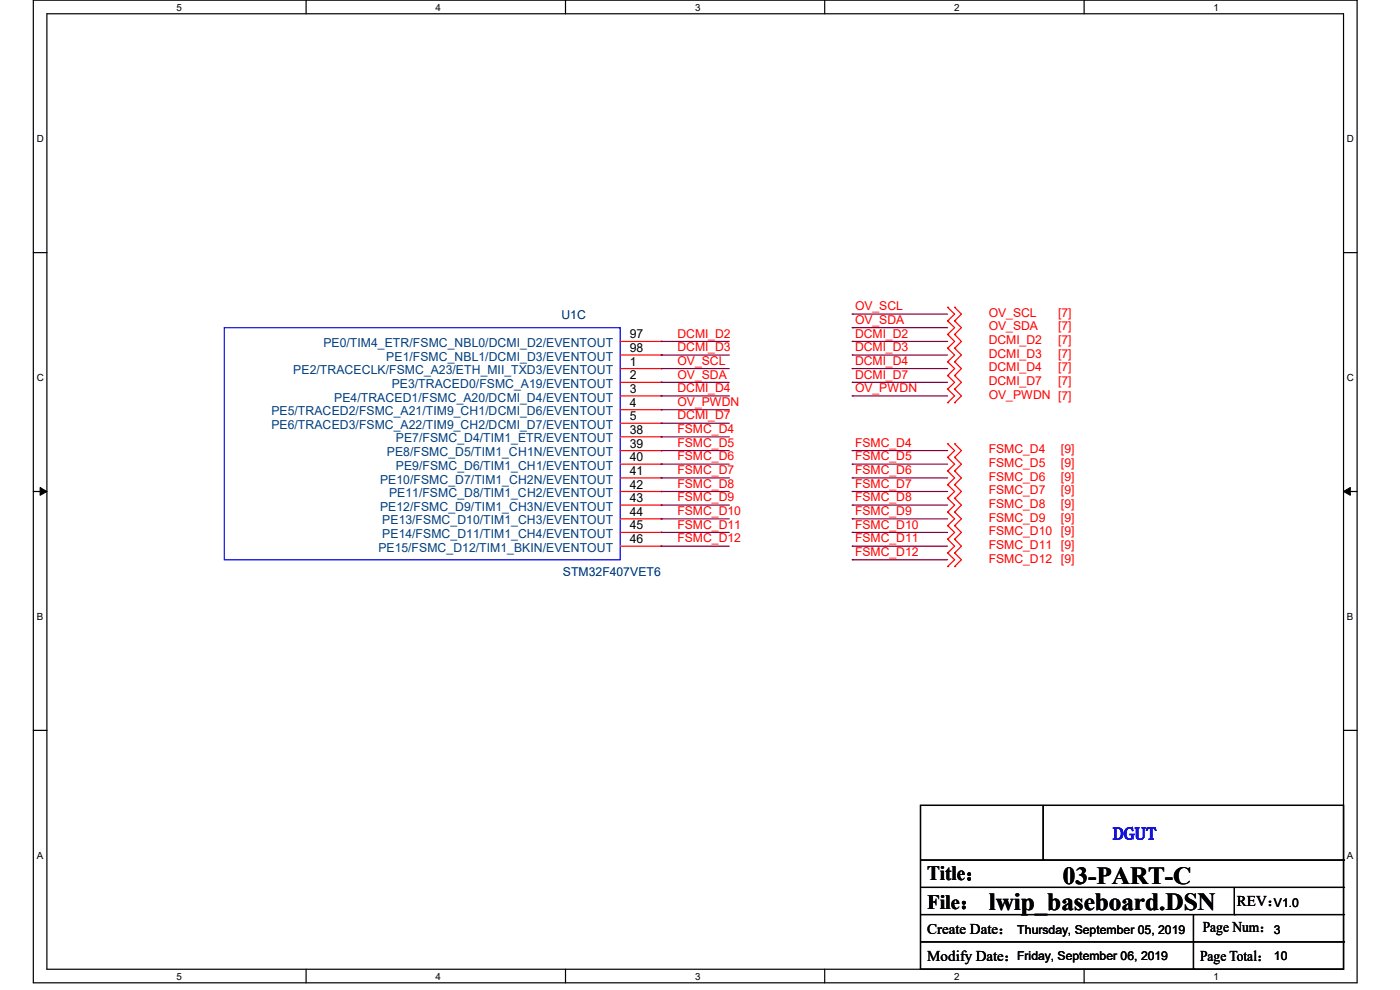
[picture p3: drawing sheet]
<svg xmlns="http://www.w3.org/2000/svg" width="297mm" height="210mm" viewBox="0 0 297 210" stroke-linecap="round" stroke-linejoin="round" font-family="sans-serif">
<path d="M7.1 0h280.8v208.5h-280.8zM9.9 2.9h275.1v202.7h-275.1z" fill="none" stroke="#000" stroke-width=".25"/>
<g fill="#fff">
<path d="M37.4 .3h1.2v2.4h-1.2z"/>
<path d="M37.4 205.9h1.2v2.3h-1.2z"/>
</g>
<path d="M64.9 0v2.9M64.9 205.6v2.9" fill="none" stroke="#000" stroke-width=".25"/>
<g fill="#fff">
<path d="M92.4 .3h1.2v2.4h-1.2z"/>
<path d="M92.4 205.9h1.2v2.3h-1.2z"/>
</g>
<path d="M120 0v2.9M120 205.6v2.9" fill="none" stroke="#000" stroke-width=".25"/>
<g fill="#fff">
<path d="M147.4 .3h1.2v2.4h-1.2z"/>
<path d="M147.4 205.9h1.2v2.3h-1.2z"/>
</g>
<path d="M175 0v2.9M175 205.6v2.9" fill="none" stroke="#000" stroke-width=".25"/>
<g fill="#fff">
<path d="M202.4 .3h1.2v2.4h-1.2z"/>
<path d="M202.4 205.9h1.2v2.3h-1.2z"/>
</g>
<path d="M230 0v2.9M230 205.6v2.9" fill="none" stroke="#000" stroke-width=".25"/>
<g fill="#fff">
<path d="M257.5 .3h1.1v2.4h-1.1z"/>
<path d="M257.5 205.9h1.1v2.3h-1.1z"/>
<path d="M7.8 28.2h1.5v2.4h-1.5z"/>
<path d="M285.7 28.2h1.5v2.4h-1.5z"/>
<path d="M7.8 78.9h1.5v2.3h-1.5z"/>
<path d="M285.7 78.9h1.5v2.3h-1.5z"/>
</g>
<path d="M7.1 53.6h2.8M285 53.6h2.9" fill="none" stroke="#000" stroke-width=".25"/>
<g fill="#fff">
<path d="M7.8 129.6h1.3v2.3h-1.3z"/>
<path d="M285.7 129.6h1.4v2.3h-1.4z"/>
</g>
<path d="M7.1 104.3h2.8M285 104.3h2.9" fill="none" stroke="#000" stroke-width=".25"/>
<path d="M8.5 103.4l1.4 .9-1.4 .8zM285 104.3l1.5-.9v1.7z" fill="#000" stroke="#000" stroke-width=".21"/>
<g fill="#fff">
<path d="M7.8 180.3h1.3v2.3h-1.3z"/>
<path d="M285.7 180.3h1.4v2.3h-1.4z"/>
</g>
<g fill="none" stroke="#000" stroke-width=".25">
<path d="M7.1 154.9h2.8M285 154.9h2.9M195.3 170.9h89.7v34.7h-89.7zM221.3 170.9v11.6M195.3 182.5h89.7M195.3 188.3h89.7M195.3 194h89.7M195.3 199.8h89.7M221.3 182.5h.1M253.2 194v11.6M261.9 194h.1M261.9 188.3v5.7"/>
<path d="M285 182.5h.1M285 188.3h.1M285 194h.1M285 199.8h.1M253.2 205.6h.1"/>
</g>
<g fill="none" stroke="#f00" stroke-width=".25">
<path d="M131.6 72.4h8.7M131.6 75.3h8.7M131.6 78.2h8.7M140.3 72.4h.1M140.3 75.3h.1M140.3 78.2h.1M201 68.1h.1M201 65.2h.1M201 71h.1M201 73.9h.1M201 76.8h.1M201 79.7h.1"/>
<path d="M201 65.2l1.5 1.4-1.5 1.5M201 68.1l1.5 1.4-1.5 1.5M201 71l1.5 1.4-1.5 1.5M201 73.9l1.5 1.4-1.5 1.5M201 76.8l1.5 1.4-1.5 1.5M201 79.7l1.5 1.4-1.5 1.4M202.5 68.1h.1M202.5 65.2h.1M202.5 71h.1M202.5 73.9h.1M202.5 76.8h.1M202.5 79.7h.1"/>
<path d="M202.5 65.2l1.5 1.4-1.5 1.5M202.5 68.1l1.5 1.4-1.5 1.5M202.5 71l1.5 1.4-1.5 1.5M202.5 73.9l1.5 1.4-1.5 1.5M202.5 76.8l1.5 1.4-1.5 1.5M202.5 79.7l1.5 1.4-1.5 1.4M131.6 81.1h8.7M131.6 84h8.7M131.6 86.9h8.7M131.6 89.8h8.7M131.6 92.7h8.7M131.6 95.6h8.7"/>
<path d="M131.6 98.5h8.7M140.3 81.1h.1M140.3 84h.1M140.3 86.9h.1M140.3 89.8h.1M140.3 92.7h.1M140.3 95.6h.1M140.3 98.5h.1M201 82.5h.1M201 85.4h.1M201 99.9h.1M201 97h.1"/>
<path d="M201 94.1h.1M201 82.5l1.5 1.5-1.5 1.4M201 97l1.5 1.5-1.5 1.4M201 94.1l1.5 1.5-1.5 1.4M201 99.9l1.5 1.5-1.5 1.4M202.5 82.5h.1M202.5 85.4h.1M202.5 99.9h.1M202.5 97h.1M202.5 94.1h.1M202.5 82.5l1.5 1.5-1.5 1.4M202.5 97l1.5 1.5-1.5 1.4"/>
<path d="M202.5 94.1l1.5 1.5-1.5 1.4M202.5 99.9l1.5 1.5-1.5 1.4M131.6 101.4h8.7M131.6 104.3h8.7M131.6 107.1h8.7M131.6 110.1h8.7M131.6 112.9h8.7M131.6 115.9h8.7M140.3 101.4h.1M140.3 104.3h.1M140.3 107.1h.1M140.3 110.1h.1"/>
<path d="M140.3 112.9h.1M140.3 115.9h.1M201 102.8h.1M201 108.6h.1M201 105.7h.1M201 111.5h.1M201 114.4h.1M201 117.3h.1M201 105.7l1.5 1.4-1.5 1.5M201 102.8l1.5 1.5-1.5 1.4M201 108.6l1.5 1.5-1.5 1.4M201 111.5l1.5 1.4-1.5 1.5"/>
<path d="M201 117.3l1.5 1.4-1.5 1.5M201 114.4l1.5 1.5-1.5 1.4M202.5 102.8h.1M202.5 108.6h.1M202.5 105.7h.1M202.5 111.5h.1M202.5 114.4h.1M202.5 117.3h.1M202.5 105.7l1.5 1.4-1.5 1.5M202.5 102.8l1.5 1.5-1.5 1.4M202.5 108.6l1.5 1.5-1.5 1.4M202.5 111.5l1.5 1.4-1.5 1.5"/>
<path d="M202.5 117.3l1.5 1.4-1.5 1.5M202.5 114.4l1.5 1.5-1.5 1.4M201 120.2h.1M202.5 120.2h.1"/>
</g>
<path d="M47.6 69.5h84v49.2h-84z" fill="none" stroke="#00f" stroke-width=".25"/>
<g fill="none" stroke="#800040" stroke-width=".25">
<path d="M140.3 72.4h.1M140.3 75.3h.1M140.3 78.2h.1M140.3 72.4h14.4M140.3 75.3h14.4M140.3 78.2h14.4M180.8 72.4h.1M180.8 75.3h.1M180.8 78.2h.1M180.8 69.5h.1M180.8 66.6h.1M180.8 72.4h20.2"/>
<path d="M180.8 75.3h20.2M180.8 78.2h20.2M180.8 69.5h20.2M180.8 66.6h20.2M140.3 81.1h.1M140.3 86.9h.1M140.3 89.8h.1M140.3 92.7h.1M140.3 95.6h.1M140.3 98.5h.1M140.3 84h.1M140.3 81.1h14.4"/>
<path d="M140.3 86.9h14.4M140.3 89.8h14.4M140.3 92.7h14.4M140.3 95.6h14.4M140.3 98.5h14.4M140.3 84h14.4M180.8 84h.1M180.8 81.1h.1M180.8 95.6h.1M180.8 98.5h.1M180.8 81.1h20.2M180.8 95.6h20.2"/>
<path d="M180.8 98.5h20.2M180.8 84h20.2M140.3 101.4h.1M140.3 107.1h.1M140.3 110.1h.1M140.3 112.9h.1M140.3 115.9h.1M140.3 104.3h.1M140.3 101.4h14.4M140.3 107.1h14.4M140.3 110.1h14.4M140.3 112.9h14.4"/>
<path d="M140.3 115.9h14.4M140.3 104.3h14.4M180.8 101.4h.1M180.8 104.3h.1M180.8 110.1h.1M180.8 112.9h.1M180.8 115.9h.1M180.8 118.7h.1M180.8 107.1h.1M180.8 101.4h20.2M180.8 107.1h20.2M180.8 110.1h20.2"/>
<path d="M180.8 112.9h20.2M180.8 115.9h20.2M180.8 104.3h20.2M180.8 118.7h20.2"/>
</g>
<g font-size="5.2">
<text x="225.5" y="187.5">03-PART-C</text>
<text x="209.8" y="193">lwip_baseboard.DSN</text>
</g>
<g font-size="4.3">
<text x="196.7" y="186.7">Title：</text>
<text x="196.7" y="192.7">File：</text>
</g>
<text font-size="3.7" fill="#00f" x="236.1" y="178.1">DGUT</text>
<g font-size="3.2">
<text x="255.2" y="197.7">Page Num：</text>
<text x="262.4" y="192.2">REV：</text>
<text x="196.7" y="203.8">Modify Date：</text>
<text x="196.7" y="198">Create Date：</text>
<text x="254.6" y="203.8">Page Total：</text>
</g>
<g font-size="2.6" fill="#f00">
<text x="181.4" y="65.8">OV_SCL</text>
<text x="143.7" y="71.6">DCMI_D2</text>
<text x="181.4" y="71.6">DCMI_D2</text>
<text x="181.4" y="68.7">OV_SDA</text>
<text x="209.8" y="67.2">OV_SCL</text>
<text x="209.8" y="70.1">OV_SDA</text>
<text x="224.5" y="67.2">[7]</text>
<text x="224.5" y="70.1">[7]</text>
<text x="143.7" y="74.5">DCMI_D3</text>
<text x="143.7" y="77.4">OV_SCL</text>
<text x="181.4" y="74.5">DCMI_D3</text>
<text x="181.4" y="77.4">DCMI_D4</text>
<text x="209.8" y="73">DCMI_D2</text>
<text x="209.8" y="75.9">DCMI_D3</text>
<text x="224.5" y="73">[7]</text>
<text x="224.5" y="75.9">[7]</text>
<text x="143.7" y="80.3">OV_SDA</text>
<text x="143.7" y="83.2">DCMI_D4</text>
<text x="181.4" y="83.2">OV_PWDN</text>
<text x="181.4" y="80.3">DCMI_D7</text>
<text x="209.8" y="78.8">DCMI_D4</text>
<text x="209.8" y="81.7">DCMI_D7</text>
<text x="224.5" y="78.8">[7]</text>
<text x="224.5" y="81.7">[7]</text>
<text x="143.7" y="86.1">OV_PWDN</text>
<text x="143.7" y="89">DCMI_D7</text>
<text x="209.8" y="84.6">OV_PWDN [7]</text>
<text x="143.7" y="91.9">FSMC_D4</text>
<text x="143.7" y="94.8">FSMC_D5</text>
<text x="181.4" y="94.8">FSMC_D4</text>
<text x="143.7" y="97.7">FSMC_D6</text>
<text x="143.7" y="100.6">FSMC_D7</text>
<text x="181.4" y="97.7">FSMC_D5</text>
<text x="181.4" y="100.6">FSMC_D6</text>
<text x="209.8" y="99.1">FSMC_D5</text>
<text x="209.8" y="96.2">FSMC_D4</text>
<text x="209.8" y="102">FSMC_D6</text>
<text x="225.1" y="99.1">[9]</text>
<text x="225.1" y="96.2">[9]</text>
<text x="225.1" y="102">[9]</text>
<text x="143.7" y="106.3">FSMC_D9</text>
<text x="143.7" y="103.5">FSMC_D8</text>
<text x="181.4" y="103.5">FSMC_D7</text>
<text x="181.4" y="106.3">FSMC_D8</text>
<text x="209.8" y="107.7">FSMC_D8</text>
<text x="209.8" y="104.9">FSMC_D7</text>
<text x="225.1" y="107.7">[9]</text>
<text x="225.1" y="104.9">[9]</text>
<text x="143.7" y="109.3">FSMC_D10</text>
<text x="143.7" y="112.1">FSMC_D11</text>
<text x="181.4" y="109.3">FSMC_D9</text>
<text x="181.4" y="112.1">FSMC_D10</text>
<text x="209.8" y="110.7">FSMC_D9</text>
<text x="209.8" y="113.5">FSMC_D10</text>
<text x="225.1" y="110.7">[9]</text>
<text x="225.1" y="113.5">[9]</text>
<text x="143.7" y="115.1">FSMC_D12</text>
<text x="181.4" y="115.1">FSMC_D11</text>
<text x="181.4" y="117.9">FSMC_D12</text>
<text x="209.8" y="119.3">FSMC_D12</text>
<text x="209.8" y="116.5">FSMC_D11</text>
<text x="225.1" y="119.3">[9]</text>
<text x="225.1" y="116.5">[9]</text>
</g>
<g font-size="2.6" fill="#000080">
<text x="119.1" y="67.8">U1C</text>
<text x="119.4" y="122.2">STM32F407VET6</text>
</g>
<g font-size="2.6">
<text x="133.6" y="71.8">97</text>
<text x="133.6" y="74.7">98</text>
<text x="133.6" y="77.6">1</text>
<text x="133.6" y="80.5">2</text>
<text x="133.6" y="83.4">3</text>
<text x="133.6" y="86.3">4</text>
<text x="133.6" y="89.2">5</text>
<text x="133.6" y="92">38</text>
<text x="133.6" y="95">39</text>
<text x="133.6" y="97.8">40</text>
<text x="133.6" y="100.8">41</text>
<text x="133.6" y="103.6">42</text>
<text x="133.6" y="106.5">43</text>
<text x="133.6" y="109.4">44</text>
<text x="133.6" y="112.3">45</text>
<text x="133.6" y="115.2">46</text>
<text x="270.3" y="192.3">V1.0</text>
<text x="215.8" y="198.1">Thursday, September 05, 2019</text>
<text x="215.8" y="203.6">Friday, September 06, 2019</text>
<text x="270.3" y="198.1">3</text>
<text x="270.3" y="203.6">10</text>
</g>
<g font-size="2.6" fill="#004080">
<text x="68.6" y="73.6">PE0/TIM4_ETR/FSMC_NBL0/DCMI_D2/EVENTOUT</text>
<text x="82" y="76.5">PE1/FSMC_NBL1/DCMI_D3/EVENTOUT</text>
<text x="62.2" y="79.4">PE2/TRACECLK/FSMC_A23/ETH_MII_TXD3/EVENTOUT</text>
<text x="83.1" y="82.3">PE3/TRACED0/FSMC_A19/EVENTOUT</text>
<text x="57.6" y="88.1">PE5/TRACED2/FSMC_A21/TIM9_CH1/DCMI_D6/EVENTOUT</text>
<text x="70.9" y="85.2">PE4/TRACED1/FSMC_A20/DCMI_D4/EVENTOUT</text>
<text x="57.6" y="91">PE6/TRACED3/FSMC_A22/TIM9_CH2/DCMI_D7/EVENTOUT</text>
<text x="84" y="93.9">PE7/FSMC_D4/TIM1_ETR/EVENTOUT</text>
<text x="82.1" y="96.8">PE8/FSMC_D5/TIM1_CH1N/EVENTOUT</text>
<text x="84" y="99.7">PE9/FSMC_D6/TIM1_CH1/EVENTOUT</text>
<text x="80.6" y="102.6">PE10/FSMC_D7/TIM1_CH2N/EVENTOUT</text>
<text x="82.5" y="105.5">PE11/FSMC_D8/TIM1_CH2/EVENTOUT</text>
<text x="80.6" y="108.3">PE12/FSMC_D9/TIM1_CH3N/EVENTOUT</text>
<text x="81.1" y="111.3">PE13/FSMC_D10/TIM1_CH3/EVENTOUT</text>
<text x="80.3" y="117">PE15/FSMC_D12/TIM1_BKIN/EVENTOUT</text>
<text x="81.1" y="114.1">PE14/FSMC_D11/TIM1_CH4/EVENTOUT</text>
</g>
<g font-size="2.1">
<text x="37.4" y="2.2">5</text>
<text x="92.4" y="2.2">4</text>
<text x="147.4" y="2.2">3</text>
<text x="202.4" y="2.2">2</text>
<text x="257.5" y="2.2">1</text>
<text x="7.8" y="30.1">D</text>
<text x="285.8" y="30.1">D</text>
<text x="7.8" y="80.8">C</text>
<text x="285.8" y="80.8">C</text>
<text x="7.8" y="131.5">B</text>
<text x="285.8" y="131.5">B</text>
<text x="7.8" y="182.2">A</text>
<text x="285.8" y="182.2">A</text>
<text x="37.4" y="207.8">5</text>
<text x="92.4" y="207.8">4</text>
<text x="147.4" y="207.8">3</text>
<text x="202.4" y="207.8">2</text>
<text x="257.5" y="207.8">1</text>
</g>
</svg>
